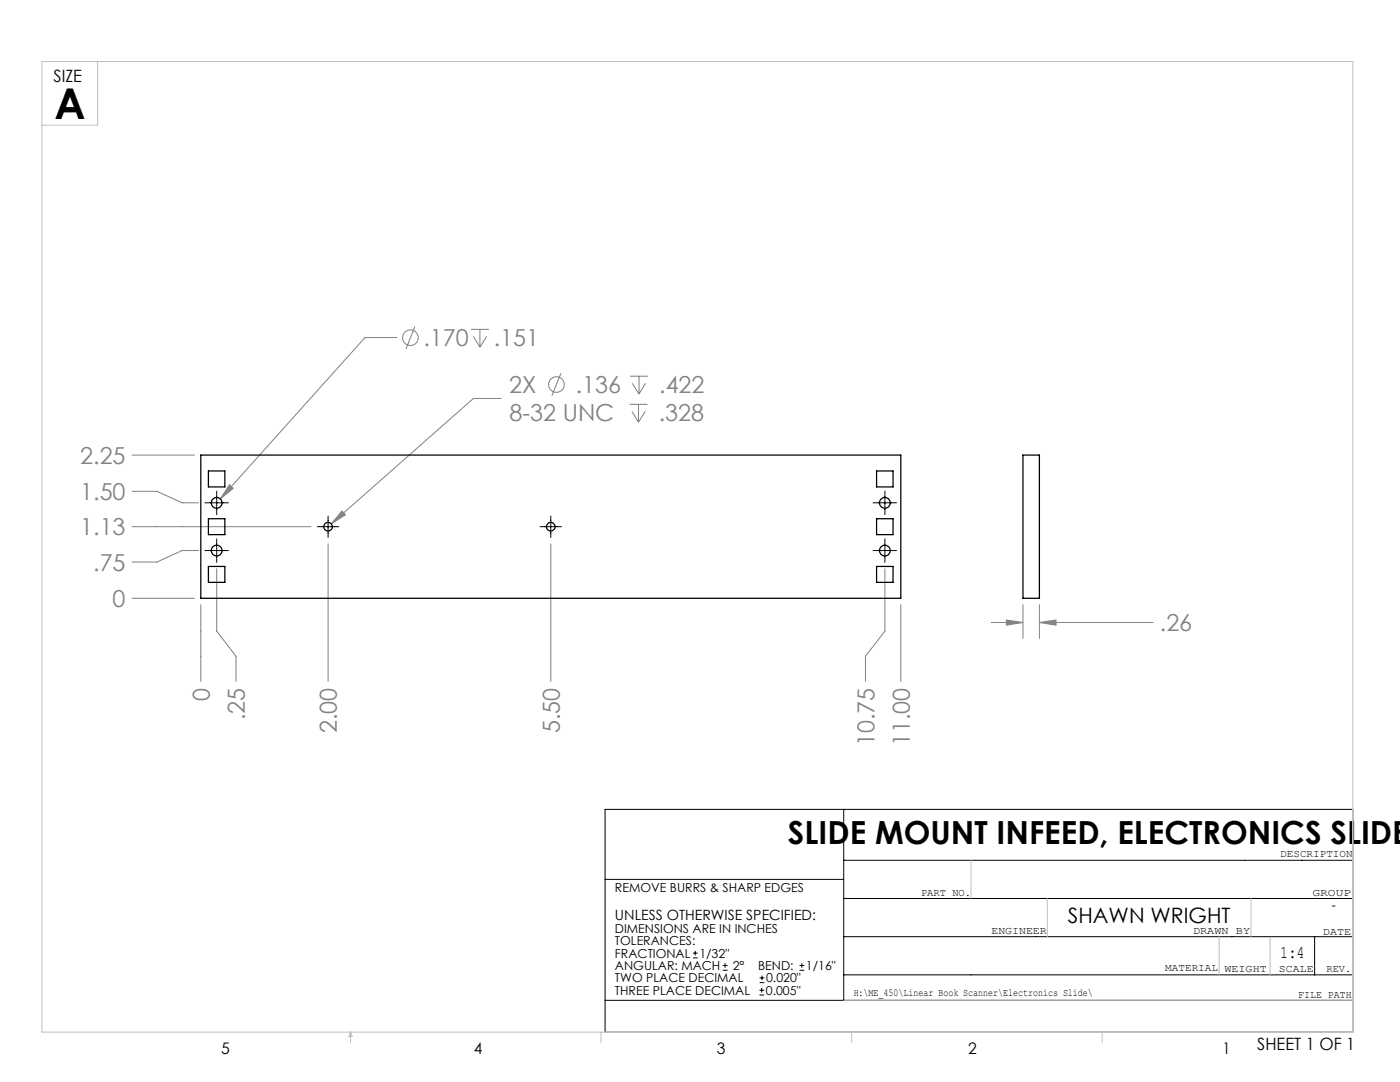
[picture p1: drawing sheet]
<svg xmlns="http://www.w3.org/2000/svg" width="279mm" height="216mm" viewBox="0 0 279 216" stroke-linecap="round" stroke-linejoin="round" font-family="sans-serif">
<g fill="none" stroke="#808080" stroke-width=".2">
<path d="M79.2 67.3h-6.4l-28.8 32.3M82.8 65.2l-1.8 4.4M94 65.7h3.6M94.5 67.1l1.3 2.2M95.8 65.7v3.6M97.1 67.1l-1.3 2.2M100 79.5h-5.5l-28.4 25M111.9 74.5l-1.8 4.5M125.7 75.1h3.6M126.2 76.5l1.3 2.1M127.5 75.1v3.5M128.8 76.5l-1.3 2.1"/>
<path d="M26.4 90.8h12.4M26.4 98h4.9l5 2.3h3.3M45.8 96.7l.7 .7-2.5 2.2zM125.7 80.7h3.5M126.1 82.1l1.3 2.1M127.4 80.7v3.5M128.8 82.1l-1.4 2.1M26.4 119.4h12.4M26.4 105.1h35.7M39.6 109.9h-3.3l-5 2.2h-4.9M43.3 113.5v12.4l3.8 5.1v5M65.5 108.5v27.5"/>
<path d="M68.3 102l.6 .7-2.8 1.8zM109.9 108.5v27.5M176.6 113.5v12.4l-3.9 5.1v5M40.1 120.6v15.4M179.8 120.6v15.4M197.8 124.2h6.4M200.8 123.7l3.4 .5-3.4 .5zM204.2 120.7v6.7M207.4 124.2l3.3-.5v1zM207.4 120.7v6.7M207.4 124.2h22.8"/>
<circle cx="81.9" cy="67.4" r="1.56"/>
<circle cx="111" cy="76.7" r="1.56"/>
</g>
<g fill="none" stroke="#000" stroke-width=".2">
<path d="M43.3 98v4.7M176.6 98v4.7M40.9 100.3h4.7M40.9 109.9h4.7M43.3 107.5v4.7M63.3 105.1h4.3M65.5 103v4.2M107.8 105.1h4.2M109.9 103v4.2M174.2 100.3h4.7M174.2 109.9h4.7M176.6 107.5v4.7"/>
<path d="M120.8 161.5h149.2v44.5h-149.2zM120.8 175.5h47.6M168.4 179.3h101.6M168.4 161.5v38.1M168.4 171.7h101.6M120.8 199.6h149.2M138.3 191.1h.9M138.3 190.2h.9M138.7 189.7v.9M144.3 193.6h.9M144.3 192.7h.9M144.7 192.2v.9"/>
<path d="M151.6 198.5h.9M151.6 197.6h.9M151.6 196.1h.9M151.6 195.1h.9M152 197.1v.9M152.1 194.7v.9M159.6 193.6h.9M159.6 192.7h.9M160 192.2v.9M168.4 186.9h101.6M168.4 194.5h101.6M262.4 186.9v7.6"/>
</g>
<g fill="none" stroke="#c0c0c0" stroke-width=".2">
<path d="M8.4 12.3h261.6v193.7h-261.6zM19.5 12.3v12.7h-11.1M193.8 171.7v7.6M209 179.3v7.6M249.7 179.3v7.6M168.4 199.6h101.6M243.3 186.9v7.6M253.5 186.9v7.6M70 206v2.1M70 206l.3 .8h-.7zM119.9 206v2.1M170 206v2.1"/>
<path d="M220 206v2.1"/>
</g>
<path d="M45.8 96.7l-1.8 2.9 2.5-2.2zM68.3 102l-2.2 2.5 2.8-1.8zM200.8 123.7l3.4 .5-3.4 .5zM207.4 124.2l3.3-.5v1z" fill="#808080"/>
<g fill="none" stroke="#000" stroke-width=".25">
<path d="M40.1 90.8h139.7v28.6h-139.7zM41.6 94h3.3v3.2h-3.3zM174.9 94h3.3v3.2h-3.3zM204.2 90.8h3.2v28.6h-3.2zM41.6 103.5h3.3v3.2h-3.3zM41.6 113h3.3v3.2h-3.3zM174.9 103.5h3.3v3.2h-3.3zM174.9 113h3.3v3.2h-3.3z"/>
<circle cx="43.2" cy="109.9" r="1.08"/>
<circle cx="43.2" cy="100.3" r="1.08"/>
<circle cx="65.5" cy="105.1" r=".86"/>
<circle cx="109.9" cy="105.1" r=".86"/>
<circle cx="176.6" cy="109.9" r="1.08"/>
<circle cx="176.6" cy="100.3" r="1.08"/>
</g>
<text font-size="8.5" x="10.9" y="23.8">A</text>
<text font-size="6.3" x="157.3" y="168.4">SLIDE MOUNT INFEED, ELECTRONICS SLIDE</text>
<g font-size="4.7" fill="#808080">
<text x="84.5" y="69.1">.170</text>
<text x="98.5" y="69.1">.151</text>
<text x="101.6" y="78.4">2X</text>
<text x="114.9" y="78.4">.136</text>
<text x="131.6" y="78.4">.422</text>
<text x="101.7" y="84">8-32 UNC</text>
<text x="131.5" y="84">.328</text>
<text x="16" y="92.6">2.25</text>
<text x="16" y="99.8">1.50</text>
<text x="16" y="106.9">1.13</text>
<text x="18.6" y="113.9">.75</text>
<text x="22.5" y="121.1">0</text>
<text x="231.5" y="126">.26</text>
<text x="41.8" y="139.8" transform="rotate(-90 41.8 139.8)">0</text>
<text x="48.9" y="143.7" transform="rotate(-90 48.9 143.7)">.25</text>
<text x="67.2" y="146.3" transform="rotate(-90 67.2 146.3)">2.00</text>
<text x="111.7" y="146.3" transform="rotate(-90 111.7 146.3)">5.50</text>
<text x="174.5" y="148.9" transform="rotate(-90 174.5 148.9)">10.75</text>
<text x="181.5" y="148.9" transform="rotate(-90 181.5 148.9)">11.00</text>
</g>
<text font-size="4.2" x="213.1" y="184.3">SHAWN WRIGHT</text>
<text font-size="3.5" x="255.5" y="191.2">1:4</text>
<g font-size="3.4">
<text x="10.7" y="16.4">SIZE</text>
<text x="250.9" y="209.5">SHEET 1 OF 1</text>
</g>
<g font-size="3.2">
<text x="44.2" y="210.4">5</text>
<text x="94.6" y="210.3">4</text>
<text x="143.1" y="210.4">3</text>
<text x="193.2" y="210.3">2</text>
<text x="244" y="210.3">1</text>
</g>
<g font-size="2.8">
<text x="122.7" y="183.6">UNLESS OTHERWISE SPECIFIED:</text>
<text x="265.7" y="181.6">-</text>
</g>
<g font-size="2.5">
<text x="122.7" y="178">REMOVE BURRS &amp; SHARP EDGES</text>
<text x="122.7" y="186.2">DIMENSIONS ARE IN INCHES</text>
<text x="122.7" y="188.6">TOLERANCES:</text>
<text x="122.7" y="191.1">FRACTIONAL</text>
<text x="139.6" y="191.1">1/32&quot;</text>
<text x="122.7" y="193.6">ANGULAR: MACH</text>
<text x="122.7" y="196">TWO PLACE DECIMAL</text>
<text x="146.2" y="193.6">2°</text>
<text x="151.3" y="193.6">BEND:</text>
<text x="152.9" y="196">0.020&quot;</text>
<text x="160.8" y="193.6">1/16&quot;</text>
<text x="122.7" y="198.5">THREE PLACE DECIMAL</text>
<text x="152.8" y="198.5">0.005&quot;</text>
</g>
<g font-size="2.1">
<text x="255.5" y="171">DESCRIPTION</text>
<text x="183.8" y="178.8">PART NO.</text>
<text x="261.9" y="178.8">GROUP</text>
<text x="197.9" y="186.4">ENGINEER</text>
<text x="238.1" y="186.4">DRAWN BY</text>
<text x="264" y="186.5">DATE</text>
<text x="232.5" y="193.8">MATERIAL</text>
<text x="244.4" y="193.9">WEIGHT</text>
<text x="255.2" y="194">SCALE</text>
<text x="264.7" y="193.9">REV.</text>
<text x="170.4" y="198.7">H:\ME_450\Linear Book Scanner\Electronics Slide\</text>
<text x="259.1" y="199.1">FILE PATH</text>
</g>
</svg>
